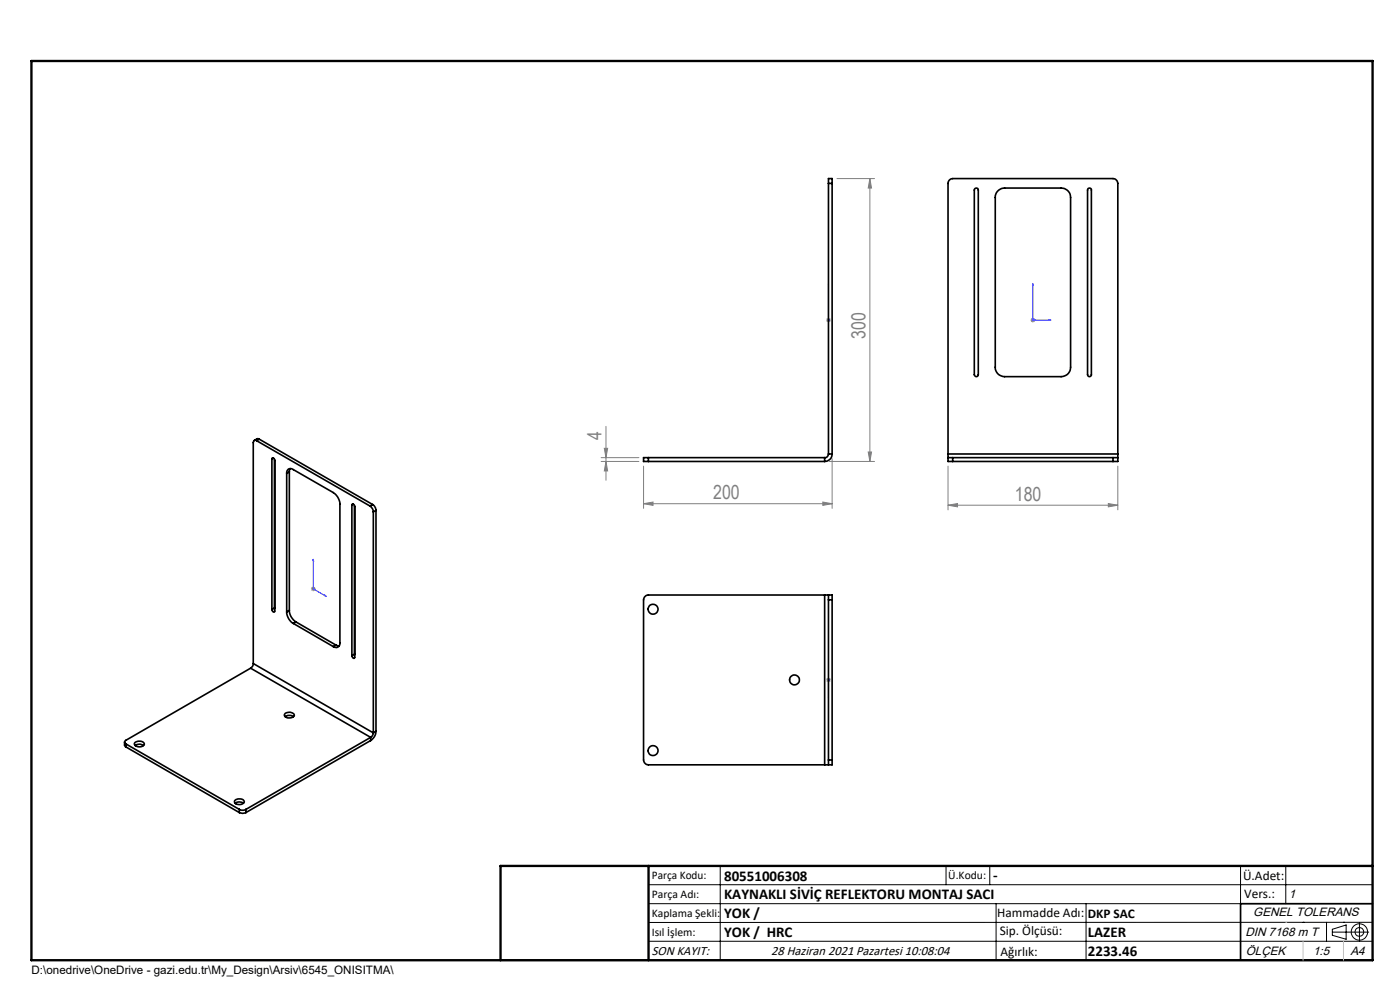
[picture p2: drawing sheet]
<svg xmlns="http://www.w3.org/2000/svg" width="297mm" height="210mm" viewBox="0 0 297 210" stroke-linecap="round" stroke-linejoin="round" font-family="sans-serif">
<g fill="none" stroke="#000" stroke-width=".21">
<path d="M137.6 187.7h153.6M137.6 191.7h153.6M137.6 199.7h153.6M152.8 183.7v20M200.7 183.7v4M210 183.7v4M211.3 191.7v12M230.4 191.7v12M263.2 183.7v20M272.8 183.7v8M276.4 195.6h.1M281.4 195.6v4.1"/>
<path d="M282.6 197.7h7.8M282.6 197.1l3-.9v3l-3-.8zM285 195.6h.1M288.4 195.8v3.8M291.2 195.6l-153.6 .1"/>
<circle cx="288.4" cy="197.7" r="1.74"/>
<circle cx="288.4" cy="197.7" r=".93"/>
</g>
<g fill="none" stroke="#00f" stroke-width=".21">
<path d="M175.8 60.2v7.7M175.8 67.8v.2zM175.8 60.2v.4v-.4M175.8 67.9h.1M219.1 60.2v7.7h3.9M219.1 60.2l.1 .4h-.2zM222.6 67.8l.4 .1-.4 .1zM66.5 118.6v6.3l2.7 1.6M66.5 118.6v.4l-.1-.1zM68.9 126.3l.3 .2zM175.8 148.1v-.4v.4M175.8 144.1v.2z"/>
<path d="M175.8 144.2h.1M175.8 144.2v3.9"/>
</g>
<g fill="none" stroke="#808080" stroke-width=".21">
<path d="M177.6 37.9h7.9M184.5 37.9l.4 2h-.7zM184.5 37.9v60M175.3 67.9h.9M175.4 67.5l.7 .8M175.8 67.4v1M176.1 67.5l-.7 .8M218.6 67.9h1M218.8 67.5l.7 .8M219.1 67.4v1M219.5 67.5l-.7 .8M127.5 97.9h8"/>
<path d="M127.5 97.1h8M128.2 95.1h.7l-.3 2zM128.6 97.9l.3 2h-.7zM128.6 90.4v11.5M136.5 98.9v8.9M175.9 97.9h9.6M176.5 97.3v10.5M184.2 95.9h.7l-.4 2zM201.1 98.9v9.3M237.1 98.9v9.3M136.5 106.8l2-.3v.7zM136.5 106.8h40"/>
<path d="M174.6 106.5l1.9 .3-1.9 .4zM201.1 107.2l2-.4v.7zM201.1 107.2h36M235.1 106.8l2 .4-2 .3zM66 124.9h1M66.1 124.6l.7 .7M66.5 124.4v1M66.8 124.6l-.7 .7M175.3 144.2h.9M175.4 143.9l.7 .7M175.8 143.7v1M176.1 143.9l-.7 .7"/>
</g>
<path d="M291.2 191.7h-28v12M106.2 203.7h185" fill="none" stroke="#000" stroke-width=".35"/>
<path d="M6.7 12.9h284.5v190.8h-284.5zM137.6 183.7v20M291.2 183.7h-185v20" fill="none" stroke="#000" stroke-width=".5"/>
<path d="M272.8 195.6h.1M276.4 199.7v4M285 199.7v4" fill="none" stroke="#c0c0c0" stroke-width=".21"/>
<g fill="#00f">
<path d="M68.9 126.3l.3 .2zM66.5 118.6v.4l-.1-.1zM175.8 67.8v.2zM175.8 60.2v.4z"/>
<path d="M175.8 147.7v.4zM175.8 144.1v.2z"/>
<path d="M222.6 67.8l.4 .1-.4 .1zM219.1 60.2l.1 .4h-.2z"/>
</g>
<g fill="#808080">
<path d="M174.6 106.5l1.9 .3-1.9 .4zM136.5 106.8l2-.3v.7z"/>
<path d="M201.1 107.2l2-.4v.7zM235.1 106.8l2 .4-2 .3z"/>
<path d="M128.6 97.9l.3 2h-.7zM128.2 95.1h.7l-.3 2z"/>
<path d="M184.2 95.9h.7l-.4 2zM184.5 37.9l.4 2h-.7z"/>
</g>
<g fill="none" stroke="#000" stroke-width=".35">
<path d="M175.8 38.9v-1h.7v1M175.8 38.9v57.4M175.8 38.9h.7M176.5 38.9v57.4M206.8 40l.5-.1 .2 .4v39.2a.42 .42 0 0 1-.4 .4 .42 .42 0 0 1-.4-.4v-39.2zM230.8 40l.3-.1 .4 .2v39.4a.41 .41 0 0 1-.4 .4 .41 .41 0 0 1-.4-.4zM211.8 40.3l.6-.3 .7-.1h12a1.97 1.97 0 0 1 2 2v36a1.97 1.97 0 0 1-2 2h-12a1.97 1.97 0 0 1-2-2v-36.4l.3-.6zM54.4 93.5a.44 .44 0 0 0-.5-.1 .44 .44 0 0 0-.2 .5v46.8M54.4 93.5l24.1 13.8M55 93.2l-.4-.1-.7 .3M55 93.2l-.6 .3M55 93.2l24.1 13.8"/>
<path d="M57.7 97.3l.3-.2 .3 .6-.1 32.1-.3-.1-.2-.4M57.7 97.3v32M58 97.1l-.3 .2M58.2 97.5v31.5M61.6 99.4l-.2 .7M137.5 97.1h-1v.8h1M137.5 97.1v.8M137.5 97.9h37.4M137.5 97.1h37.4M174.9 97.1v.8M175.8 96.3a.78 .78 0 0 1-.9 .8M175.8 96.3h.7"/>
<path d="M176.5 96.3a1.57 1.57 0 0 1-1.6 1.6M201.1 97.1h1M201.1 97.1v.8h1M201.1 96.3v.8M201.1 96.3v-57.4a1.02 1.02 0 0 1 1-1h34a1.09 1.09 0 0 1 1 1v57.4M201.1 96.3h36M202.1 97.9h34M202.1 97.1h34M202.1 97.1v.8M236.1 97.1h1M236.1 97.1v.8M237.1 97.1v.8h-1"/>
<path d="M237.1 96.3v.8M60.8 100.4a.85 .85 0 0 1 .4-.9 .85 .85 0 0 1 1 .1l8.5 4.9a3.1 3.1 0 0 1 1.4 2.5v29.3a.86 .86 0 0 1-.4 1 .86 .86 0 0 1-1-.1M60.8 100.4v29.4M61.4 100.1l-.6 .3M61.4 100.1v29.4M74.6 107.1l.2-.2 .2 .1 .2 .4v32.2l-.4-.1-.2-.4M74.6 107.1v32M75 107l-.4 .1M75.2 107.3v31.5M78.5 107.3a1.6 1.6 0 0 1 .7 1.3M79.1 107a1.6 1.6 0 0 1 .7 1.3M79.1 107l-.6 .3"/>
<path d="M79.2 108.6v46.9M79.8 108.3l-.6 .3M79.8 108.3v46.8M58.2 129l.1 .1M58.2 129l-.5 .3M60.8 129.8a3 3 0 0 0 1.4 2.4M61.4 129.5a3 3 0 0 0 1.4 2.4M61.4 129.5l-.6 .3M62.2 132.2l8.5 5M62.8 131.9l-.6 .3M62.8 131.9l8.5 4.9M71.3 136.8l.7 .2"/>
<path d="M71.3 136.8l-.6 .4M75.2 138.8l-.6 .3M75.2 138.8v.1M174.9 126.2h.9M174.9 126.2h-37.4a1.09 1.09 0 0 0-1 1v34a1.09 1.09 0 0 0 1 1h37.4M174.9 126.2v36M175.8 126.2v1M175.8 126.2h.7v1M175.8 127.2v34M175.8 127.2h.7M176.5 127.2v34M26.4 157.4v.7l.3 .4"/>
<path d="M26.7 157.8l24.1 13.9M26.7 157.8v.7M26.7 158.5l24.1 13.9M28.6 157.6a1.31 1.31 0 0 1 2 .2 1.18 1.18 0 0 1-1.1 .6 1.18 1.18 0 0 1-1-.7zM28.7 158.1a1.52 1.52 0 0 1 1.7 0M53.2 141.7l-26.5 15.3a.42 .42 0 0 0-.3 .4 .42 .42 0 0 0 .3 .4M53.2 141.7l25.4 14.7M53.7 140.7l-.1 .6-.4 .4M53.7 140.7l25.5 14.8M60.5 151.3a1.3 1.3 0 0 1 1.9 .4 1.29 1.29 0 0 1-2.1 .1zM60.5 152a1.7 1.7 0 0 1 1.8 0M78.6 156.4l-26.4 15.3"/>
<path d="M78.6 156.4v.7M78.6 157.1l-26.4 15.3M79.2 155.5l-.2 .6-.4 .3M79.8 155.1a2.42 2.42 0 0 1-1.2 2M79.8 155.1l-.6 .4M49.9 170.4a1.52 1.52 0 0 1 1.7 0M49.9 169.7a1.11 1.11 0 0 1 1.9 .5 1.28 1.28 0 0 1-2.1-.1zM50.8 171.7a1.5 1.5 0 0 0 1.4 0M50.8 172.4a1.5 1.5 0 0 0 1.4 0M50.8 171.7v.7M52.2 171.7v.7M174.9 162.2h.9"/>
<path d="M175.8 161.2v1M175.8 161.2h.7M176.5 161.2v1h-.7"/>
<circle cx="138.5" cy="129.2" r="1.05"/>
<circle cx="138.5" cy="159.2" r="1.05"/>
<circle cx="168.5" cy="144.2" r="1.04"/>
</g>
<g font-size="4.1" fill="#808080">
<text x="183.6" y="71.9" transform="rotate(-90 183.6 71.9)">300</text>
<text x="127.6" y="93.3" transform="rotate(-90 127.6 93.3)">4</text>
<text x="151.3" y="105.9">200</text>
<text x="215.3" y="106.2">180</text>
</g>
<g font-size="3.2">
<text x="153.6" y="186.8">80551006308</text>
<text x="153.6" y="190.8">KAYNAKLI SİVİÇ REFLEKTORU MONTAJ SACI</text>
<text x="210.7" y="186.6">-</text>
<text x="153.6" y="194.8">YOK /</text>
<text x="153.6" y="198.8">YOK / HRC</text>
<text x="230.8" y="198.7">LAZER</text>
<text x="230.8" y="202.8">2233.46</text>
</g>
<g font-size="2.8">
<text x="263.7" y="186.7">Ü.Adet:</text>
<text x="263.9" y="190.5">Vers.:</text>
<text x="211.5" y="194.5">Hammadde Adı:</text>
<text x="230.8" y="194.7">DKP SAC</text>
<text x="138.3" y="202.6">SON KAYIT:</text>
<text x="163.6" y="202.6">28 Haziran 2021 Pazartesi 10:08:04</text>
<text x="212.1" y="198.4">Sip. Ölçüsü:</text>
<text x="212.2" y="202.7">Ağırlık:</text>
</g>
<g font-size="2.6">
<text x="273.4" y="190.4">1</text>
<text x="265.9" y="194.4">GENEL TOLERANS</text>
<text x="264.2" y="198.5">DIN 7168 m T</text>
<text x="264.3" y="202.6">ÖLÇEK</text>
<text x="278.5" y="202.6">1:5</text>
<text x="286.5" y="202.6">A4</text>
</g>
<g font-size="2.5">
<text x="138.3" y="186.4">Parça Kodu:</text>
<text x="138.3" y="190.5">Parça Adı:</text>
<text x="201.2" y="186.5">Ü.Kodu:</text>
<text x="138.3" y="194.5">Kaplama Şekli:</text>
<text x="138.3" y="198.6">Isıl İşlem:</text>
<text x="6.7" y="206.7">D:\onedrive\OneDrive - gazi.edu.tr\My_Design\Arsiv\6545_ONISITMA\</text>
</g>
</svg>
